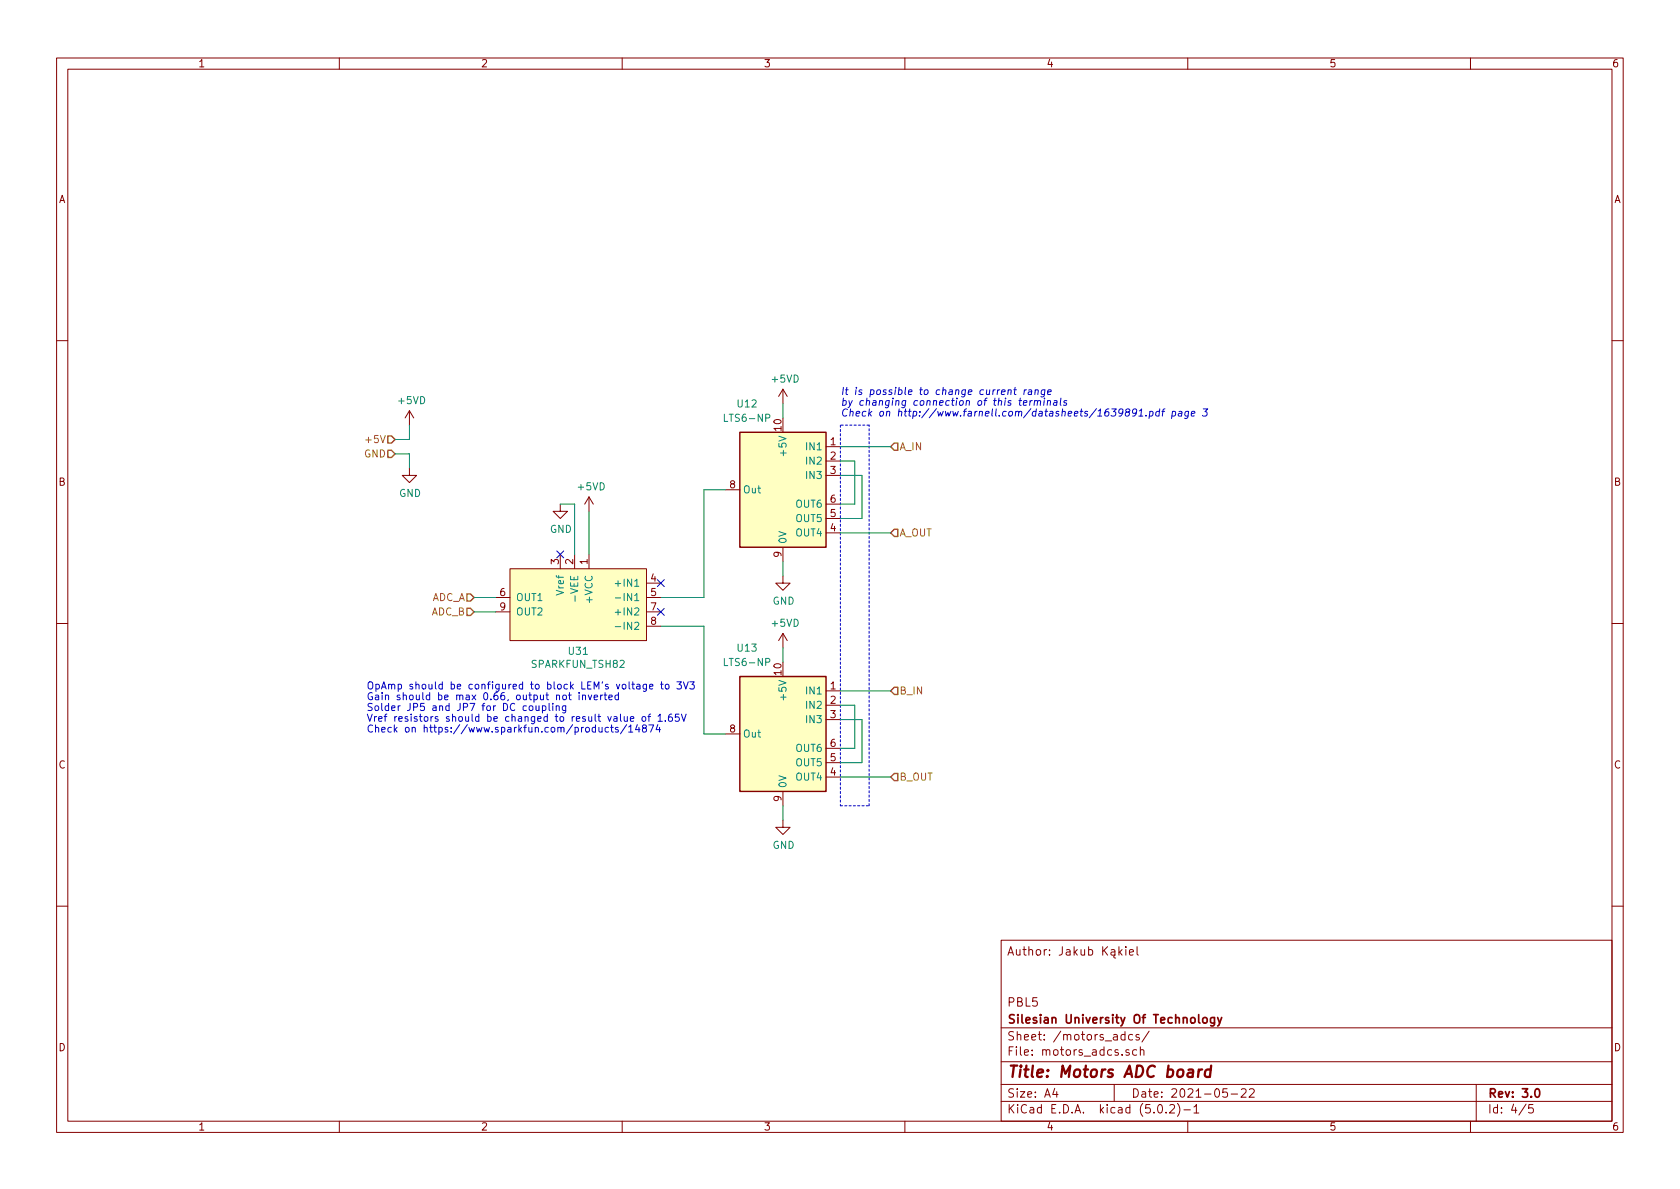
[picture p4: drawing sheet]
EESchema Schematic File Version 4
LIBS:stm32_conn-cache
EELAYER 26 0
EELAYER END
$Descr A4 11693 8268
encoding utf-8
Sheet 4 5
Title "Motors ADC board"
Date "2021-05-22"
Rev "3.0"
Comp "Silesian University Of Technology"
Comment1 "PBL5"
Comment2 ""
Comment3 ""
Comment4 "Author: Jakub Kąkiel"
$EndDescr
$Comp
L MCU_ModuleV2:LTS6-NP U12
U 1 1
P 5450 3400
F 0 "U12" H 5700 4000 50  0000 C CNN
F 1 "LTS6-NP" H 5700 3900 50  0000 C CNN
F 2 "Sensor_Current:LEM_LTSR-NP" H 5450 2600 50  0001 C CNN
F 3 "https://www.lem.com/sites/default/files/products_datasheets/ltsr_6-np.pdf" H 5450 3000 50  0001 C CNN
	1    5450 3400
	-1   0    0    -1  
$EndComp
$Comp
L power:GND #PWR0106
U 1 1
P 5450 4000
F 0 "#PWR0106" H 5450 3750 50  0001 C CNN
F 1 "GND" H 5455 3827 50  0000 C CNN
F 2 "" H 5450 4000 50  0001 C CNN
F 3 "" H 5450 4000 50  0001 C CNN
	1    5450 4000
	1    0    0    -1  
$EndComp
$Comp
L power:+5VD #PWR0107
U 1 1
P 5450 2800
F 0 "#PWR0107" H 5450 2650 50  0001 C CNN
F 1 "+5VD" H 5465 2973 50  0000 C CNN
F 2 "" H 5450 2800 50  0001 C CNN
F 3 "" H 5450 2800 50  0001 C CNN
	1    5450 2800
	1    0    0    -1  
$EndComp
Wire Wire Line
	5450 3900 5450 4000
Wire Wire Line
	5450 2900 5450 2800
Wire Wire Line
	5050 3400 4900 3400
$Comp
L MCU_ModuleV2:LTS6-NP U?
U 1 1
P 5450 5100
AR Path="/5FFBE806" Ref="U?"  Part="1" 
AR Path="/5FF5A0F0/5FFBE806" Ref="U13"  Part="1" 
F 0 "U13" H 5700 5700 50  0000 C CNN
F 1 "LTS6-NP" H 5700 5600 50  0000 C CNN
F 2 "Sensor_Current:LEM_LTSR-NP" H 5450 4300 50  0001 C CNN
F 3 "https://www.lem.com/sites/default/files/products_datasheets/ltsr_6-np.pdf" H 5450 4700 50  0001 C CNN
	1    5450 5100
	-1   0    0    -1  
$EndComp
$Comp
L power:GND #PWR0108
U 1 1
P 5450 5700
F 0 "#PWR0108" H 5450 5450 50  0001 C CNN
F 1 "GND" H 5455 5527 50  0000 C CNN
F 2 "" H 5450 5700 50  0001 C CNN
F 3 "" H 5450 5700 50  0001 C CNN
	1    5450 5700
	1    0    0    -1  
$EndComp
$Comp
L power:+5VD #PWR0109
U 1 1
P 5450 4500
F 0 "#PWR0109" H 5450 4350 50  0001 C CNN
F 1 "+5VD" H 5465 4673 50  0000 C CNN
F 2 "" H 5450 4500 50  0001 C CNN
F 3 "" H 5450 4500 50  0001 C CNN
	1    5450 4500
	1    0    0    -1  
$EndComp
Wire Wire Line
	5450 5600 5450 5700
Wire Wire Line
	5050 5100 4900 5100
Wire Wire Line
	5450 4500 5450 4600
Text HLabel 6200 3100 2    50   Input ~ 0
A_IN
Text HLabel 6200 3700 2    50   Input ~ 0
A_OUT
Text HLabel 6200 4800 2    50   Input ~ 0
B_IN
Text HLabel 6200 5400 2    50   Input ~ 0
B_OUT
Text HLabel 2750 3050 0    50   Input ~ 0
+5V
Text HLabel 2750 3150 0    50   Input ~ 0
GND
Text HLabel 3300 4150 0    50   Input ~ 0
ADC_A
Text HLabel 3300 4250 0    50   Input ~ 0
ADC_B
$Comp
L power:GND #PWR0110
U 1 1
P 2850 3250
F 0 "#PWR0110" H 2850 3000 50  0001 C CNN
F 1 "GND" H 2855 3077 50  0000 C CNN
F 2 "" H 2850 3250 50  0001 C CNN
F 3 "" H 2850 3250 50  0001 C CNN
	1    2850 3250
	1    0    0    -1  
$EndComp
$Comp
L power:+5VD #PWR0111
U 1 1
P 2850 2950
F 0 "#PWR0111" H 2850 2800 50  0001 C CNN
F 1 "+5VD" H 2865 3123 50  0000 C CNN
F 2 "" H 2850 2950 50  0001 C CNN
F 3 "" H 2850 2950 50  0001 C CNN
	1    2850 2950
	1    0    0    -1  
$EndComp
Wire Wire Line
	2850 3050 2850 2950
Wire Wire Line
	2750 3050 2850 3050
Wire Wire Line
	2750 3150 2850 3150
Wire Wire Line
	2850 3150 2850 3250
Wire Notes Line
	5850 5600 6050 5600
Wire Notes Line
	6050 5600 6050 2950
Wire Notes Line
	6050 2950 5850 2950
Wire Notes Line
	5850 2950 5850 5600
Text Notes 5850 2900 0    50   Italic 0
It is possible to change current range\nby changing connection of this terminals\nCheck on http://www.farnell.com/datasheets/1639891.pdf page 3
$Comp
L MCU_ModuleV2:SPARKFUN_TSH82 U31
U 1 1
P 4000 4200
F 0 "U31" H 3975 3878 50  0000 C CNN
F 1 "SPARKFUN_TSH82" H 3975 3787 50  0000 C CNN
F 2 "" H 4000 4200 50  0001 C CNN
F 3 "" H 4000 4200 50  0001 C CNN
	1    4000 4200
	-1   0    0    -1  
$EndComp
Wire Wire Line
	3300 4150 3450 4150
Wire Wire Line
	3300 4250 3450 4250
$Comp
L power:+5VD #PWR0119
U 1 1
P 4100 3550
F 0 "#PWR0119" H 4100 3400 50  0001 C CNN
F 1 "+5VD" H 4115 3723 50  0000 C CNN
F 2 "" H 4100 3550 50  0001 C CNN
F 3 "" H 4100 3550 50  0001 C CNN
	1    4100 3550
	1    0    0    -1  
$EndComp
Wire Wire Line
	4100 3550 4100 3850
NoConn ~ 4600 4050
NoConn ~ 4600 4250
$Comp
L power:GND #PWR0120
U 1 1
P 3900 3500
F 0 "#PWR0120" H 3900 3250 50  0001 C CNN
F 1 "GND" H 3905 3327 50  0000 C CNN
F 2 "" H 3900 3500 50  0001 C CNN
F 3 "" H 3900 3500 50  0001 C CNN
	1    3900 3500
	1    0    0    -1  
$EndComp
NoConn ~ 3900 3850
Text Notes 2550 5100 0    50   ~ 0
OpAmp should be configured to block LEM's voltage to 3V3\nGain should be max 0.66, output not inverted\nSolder JP5 and JP7 for DC coupling \nVref resistors should be changed to result value of 1.65V \nCheck on https://www.sparkfun.com/products/14874
Wire Wire Line
	5850 4800 6200 4800
Wire Wire Line
	5850 5400 6200 5400
Wire Wire Line
	5850 4900 5950 4900
Wire Wire Line
	5950 4900 5950 5200
Wire Wire Line
	5950 5200 5850 5200
Wire Wire Line
	5850 5000 6000 5000
Wire Wire Line
	6000 5000 6000 5300
Wire Wire Line
	6000 5300 5850 5300
Wire Wire Line
	5850 3700 6200 3700
Wire Wire Line
	5850 3100 6200 3100
Wire Wire Line
	5850 3200 5950 3200
Wire Wire Line
	5950 3200 5950 3500
Wire Wire Line
	5950 3500 5850 3500
Wire Wire Line
	5850 3300 6000 3300
Wire Wire Line
	6000 3300 6000 3600
Wire Wire Line
	6000 3600 5850 3600
Wire Wire Line
	4600 4350 4900 4350
Wire Wire Line
	4900 4350 4900 5100
Wire Wire Line
	4600 4150 4900 4150
Wire Wire Line
	4900 3400 4900 4150
Wire Wire Line
	3900 3500 4000 3500
Wire Wire Line
	4000 3500 4000 3850
$EndSCHEMATC
